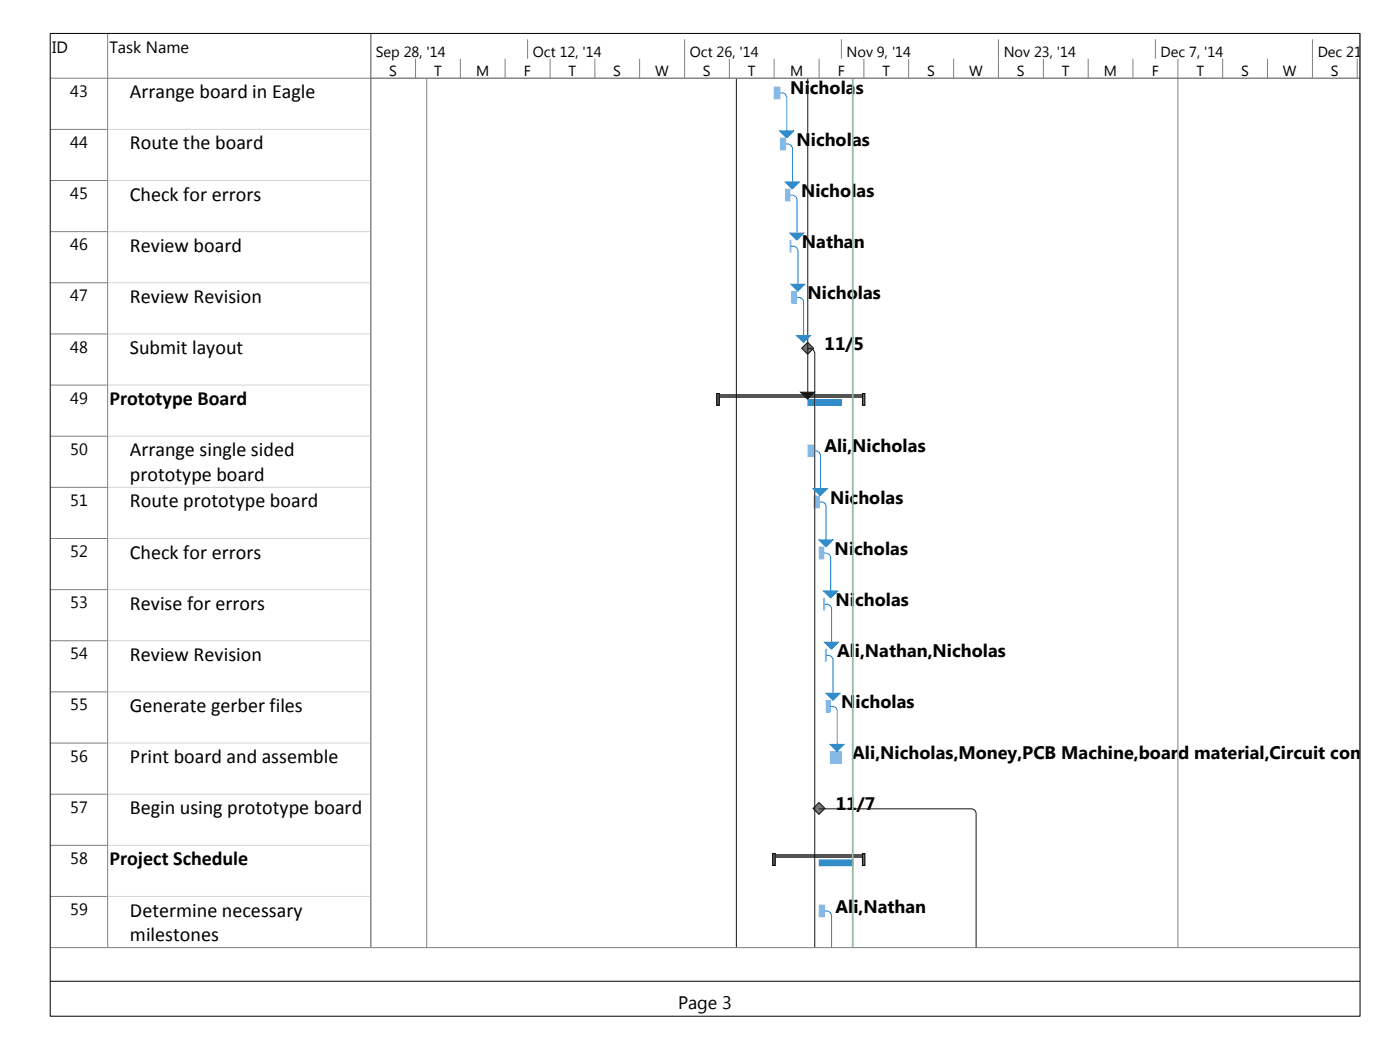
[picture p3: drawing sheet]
<svg xmlns="http://www.w3.org/2000/svg" width="271mm" height="203mm" viewBox="0 0 271 203" stroke-linecap="round" stroke-linejoin="round" font-family="sans-serif">
<g fill="none" stroke="#808080" stroke-width=".19">
<path d="M9.8 15.2h62.1M20.9 6.5v177.1M71.9 6.5v177.1h-62.1M9.8 25.1h11.1M9.8 35h11.1M9.8 44.9h11.1M9.8 54.8h11.1M9.8 64.7h11.1M9.8 74.6h11.1M9.8 84.5h11.1M9.8 94.4h11.1M9.8 104.3h11.1"/>
<path d="M9.8 114.2h11.1M9.8 124.1h11.1M9.8 134.1h11.1M9.8 144h11.1M9.8 153.9h11.1M9.8 163.8h11.1M9.8 173.7h11.1"/>
</g>
<g fill="none" stroke="#d4d4d4" stroke-width=".19">
<path d="M21 25.1h50.9M21 35h50.9M21 44.9h50.9M21 54.8h50.9M21 64.7h50.9M21 74.6h50.9M21 84.5h50.9M21 94.4h50.9M21 104.3h50.9M21 114.2h50.9M21 124.1h50.9M21 134.1h50.9"/>
<path d="M21 144h50.9M21 153.9h50.9M21 163.8h50.9M21 173.7h50.9"/>
</g>
<path d="M102.3 15.2v168.4M132.7 15.2v168.4M163.1 15.2v168.4M193.6 15.2v168.4M224 15.2v168.4M254.5 15.2v168.4" fill="none" stroke="#fff" stroke-width=".19"/>
<path d="M150.1 16.8h1.1v2.3h-1.1z" fill-rule="evenodd" fill="#8abbed"/>
<path d="M150.1 16.8h1.1v2.3h-1.1z" fill="none" stroke="#8abbed" stroke-width=".19"/>
<path d="M151.3 26.8h1v2.2h-1z" fill-rule="evenodd" fill="#8abbed"/>
<path d="M151.3 26.8h1v2.2h-1z" fill="none" stroke="#8abbed" stroke-width=".19"/>
<path d="M152.3 36.7h.9v2.2h-.9z" fill-rule="evenodd" fill="#8abbed"/>
<path d="M152.3 36.7h.9v2.2h-.9zM153.2 46.6h.2v2.3h-.2zM153.3 46.6v2.3" fill="none" stroke="#8abbed" stroke-width=".19"/>
<path d="M153.5 56.5h1v2.3h-1z" fill-rule="evenodd" fill="#8abbed"/>
<path d="M153.5 56.5h1v2.3h-1z" fill="none" stroke="#8abbed" stroke-width=".19"/>
<path d="M155.4 67.5l1.2-1.2 1.1 1.2-1.1 1.1z" fill-rule="evenodd" fill="#fff"/>
<path d="M155.4 67.5l1.2-1.2 1.1 1.2-1.1 1.1z" fill="none" stroke="#b2b2b2" stroke-width=".19"/>
<path d="M155.4 67.5l1.2-1.2 1.1 1.2-1.1 1.1z" fill-rule="evenodd" fill="#fff"/>
<path d="M155.4 67.5l1.2-1.2 1.1 1.2-1.1 1.1z" fill="none" stroke="#161616" stroke-width=".19"/>
<path d="M156.6 77.4h6.6v1.2h-6.6z" fill-rule="evenodd" fill="#2ba3ad"/>
<path d="M156.6 77.4h6.6v1.2h-6.6z" fill="none" stroke="#2ba3ad" stroke-width=".19"/>
<path d="M139.3 76.3h28.2v.7h-28.2z" fill-rule="evenodd" fill="#545454"/>
<path d="M139 76.2h.4v2.3h-.4z" fill-rule="evenodd" fill="#fff"/>
<path d="M139 76.2h.4v2.3h-.4z" fill="none" stroke="#b2b2b2" stroke-width=".19"/>
<path d="M139 76.2h.4v2.3h-.4z" fill-rule="evenodd" fill="#fff"/>
<path d="M139 76.2h.4v2.3h-.4z" fill="none" stroke="#070707" stroke-width=".19"/>
<path d="M167.2 76.2h.5v2.3h-.5z" fill-rule="evenodd" fill="#fff"/>
<path d="M167.2 76.2h.5v2.3h-.5z" fill="none" stroke="#b2b2b2" stroke-width=".19"/>
<path d="M167.2 76.2h.5v2.3h-.5z" fill-rule="evenodd" fill="#fff"/>
<path d="M167.2 76.2h.5v2.3h-.5z" fill="none" stroke="#070707" stroke-width=".19"/>
<path d="M156.6 86.2h1.1v2.3h-1.1z" fill-rule="evenodd" fill="#8abbed"/>
<path d="M156.6 86.2h1.1v2.3h-1.1z" fill="none" stroke="#8abbed" stroke-width=".19"/>
<path d="M157.8 96.1h1v2.3h-1z" fill-rule="evenodd" fill="#8abbed"/>
<path d="M157.8 96.1h1v2.3h-1z" fill="none" stroke="#8abbed" stroke-width=".19"/>
<path d="M158.8 106h.9v2.3h-.9z" fill-rule="evenodd" fill="#8abbed"/>
<path d="M158.8 106h.9v2.3h-.9zM159.7 115.9h.2v2.3h-.2zM159.8 115.9v2.3M160 125.8h.2v2.3h-.2zM160.1 125.8v2.3" fill="none" stroke="#8abbed" stroke-width=".19"/>
<path d="M160.2 135.7h.8v2.3h-.8z" fill-rule="evenodd" fill="#8abbed"/>
<path d="M160.2 135.7h.8v2.3h-.8z" fill="none" stroke="#8abbed" stroke-width=".19"/>
<path d="M161 145.6h2.2v2.3h-2.2z" fill-rule="evenodd" fill="#8abbed"/>
<path d="M161 145.6h2.2v2.3h-2.2z" fill="none" stroke="#8abbed" stroke-width=".19"/>
<path d="M158.8 155.5l1.1 1.1-1.1 1.2-1.2-1.2z" fill-rule="evenodd" fill="#fff"/>
<path d="M158.8 155.5l1.1 1.1-1.1 1.2-1.2-1.2z" fill="none" stroke="#b2b2b2" stroke-width=".19"/>
<path d="M158.8 155.5l1.1 1.1-1.1 1.2-1.2-1.2z" fill-rule="evenodd" fill="#fff"/>
<path d="M158.8 155.5l1.1 1.1-1.1 1.2-1.2-1.2z" fill="none" stroke="#161616" stroke-width=".19"/>
<path d="M158.8 166.6h6.6v1.1h-6.6z" fill-rule="evenodd" fill="#2ba3ad"/>
<path d="M158.8 166.6h6.6v1.1h-6.6z" fill="none" stroke="#2ba3ad" stroke-width=".19"/>
<path d="M150.1 165.4h17.4v.8h-17.4z" fill-rule="evenodd" fill="#545454"/>
<path d="M149.8 165.4h.5v2.3h-.5z" fill-rule="evenodd" fill="#fff"/>
<path d="M149.8 165.4h.5v2.3h-.5z" fill="none" stroke="#b2b2b2" stroke-width=".19"/>
<path d="M149.8 165.4h.5v2.3h-.5z" fill-rule="evenodd" fill="#fff"/>
<path d="M149.8 165.4h.5v2.3h-.5z" fill="none" stroke="#070707" stroke-width=".19"/>
<path d="M167.2 165.4h.5v2.3h-.5z" fill-rule="evenodd" fill="#fff"/>
<path d="M167.2 165.4h.5v2.3h-.5z" fill="none" stroke="#b2b2b2" stroke-width=".19"/>
<path d="M167.2 165.4h.5v2.3h-.5z" fill-rule="evenodd" fill="#fff"/>
<path d="M167.2 165.4h.5v2.3h-.5z" fill="none" stroke="#070707" stroke-width=".19"/>
<path d="M158.8 175.3h1.1v2.3h-1.1z" fill-rule="evenodd" fill="#8abbed"/>
<path d="M158.8 175.3h1.1v2.3h-1.1z" fill="none" stroke="#8abbed" stroke-width=".19"/>
<path d="M156.6 15.1v62.3" fill="none" stroke="#161616" stroke-width=".19"/>
<path d="M155.2 76h2.7l-1.3 1.3z" fill="#161616"/>
<path d="M142.8 15.1v168.5M155.2 76h2.7l-1.3 1.3z" fill="none" stroke="#161616" stroke-width=".19"/>
<path d="M151.2 18h.6l.5 .2 .3 .6v7.9" fill="none" stroke="#267cd3" stroke-width=".19"/>
<path d="M151.2 25.4h2.7l-1.4 1.3z" fill="#267cd3"/>
<path d="M151.2 25.4h2.7l-1.4 1.3zM152.3 27.9h.6l.5 .3 .3 .5v7.9" fill="none" stroke="#267cd3" stroke-width=".19"/>
<path d="M152.3 35.3h2.7l-1.4 1.3z" fill="#267cd3"/>
<path d="M152.3 35.3h2.7l-1.4 1.3zM153.2 37.8h.6l.5 .3 .2 .5v7.9" fill="none" stroke="#267cd3" stroke-width=".19"/>
<path d="M153.2 45.2h2.7l-1.4 1.3z" fill="#267cd3"/>
<path d="M153.2 45.2h2.7l-1.4 1.3zM153.4 47.7h.5l.6 .3 .2 .5v7.9" fill="none" stroke="#267cd3" stroke-width=".19"/>
<path d="M153.3 55.1h2.7l-1.3 1.3z" fill="#267cd3"/>
<path d="M153.3 55.1h2.7l-1.3 1.3zM154.5 57.6h.5l.6 .3 .2 .5v8" fill="none" stroke="#267cd3" stroke-width=".19"/>
<path d="M154.4 65h2.7l-1.3 1.4z" fill="#267cd3"/>
<path d="M154.4 65h2.7l-1.3 1.4zM157.7 87.4h.6l.5 .2 .3 .5v8" fill="none" stroke="#267cd3" stroke-width=".19"/>
<path d="M156.6 67.5h.6l.5 .3 .3 .5v115.3" fill="none" stroke="#161616" stroke-width=".19"/>
<path d="M157.7 94.7h2.7l-1.4 1.4z" fill="#267cd3"/>
<path d="M157.7 94.7h2.7l-1.4 1.4zM158.8 97.3h.6l.5 .2 .3 .5v8" fill="none" stroke="#267cd3" stroke-width=".19"/>
<path d="M158.8 104.6h2.7l-1.4 1.4z" fill="#267cd3"/>
<path d="M158.8 104.6h2.7l-1.4 1.4zM159.7 107.2h.6l.5 .2 .3 .5v8" fill="none" stroke="#267cd3" stroke-width=".19"/>
<path d="M159.7 114.5h2.7l-1.4 1.4z" fill="#267cd3"/>
<path d="M159.7 114.5h2.7l-1.4 1.4zM159.9 117.1h.6l.5 .2 .2 .5v8" fill="none" stroke="#267cd3" stroke-width=".19"/>
<path d="M159.9 124.4h2.7l-1.4 1.4z" fill="#267cd3"/>
<path d="M159.9 124.4h2.7l-1.4 1.4zM160.2 127h.6l.5 .2 .2 .5v8" fill="none" stroke="#267cd3" stroke-width=".19"/>
<path d="M160.1 134.3h2.8l-1.4 1.4z" fill="#267cd3"/>
<path d="M160.1 134.3h2.8l-1.4 1.4zM161 136.9h.6l.5 .2 .2 .6v7.9" fill="none" stroke="#267cd3" stroke-width=".19"/>
<path d="M161 144.2h2.7l-1.4 1.4z" fill="#267cd3"/>
<path d="M161 144.2h2.7l-1.4 1.4zM159.9 176.5h.6l.5 .3 .2 .5v6.3" fill="none" stroke="#267cd3" stroke-width=".19"/>
<path d="M158.8 156.7h29.7l.5 .3 .3 .5v26.1" fill="none" stroke="#161616" stroke-width=".19"/>
<path d="M165.3 15.2v168.4" fill="none" stroke="#8bbf8a" stroke-width=".34"/>
<path d="M82.7 15.2v168.4M228.4 15.2v168.4" fill="none" stroke="#fff" stroke-width=".19"/>
<g fill="none" stroke="#808080" stroke-width=".19">
<path d="M71.9 15.2h191.8M71.9 6.5v177.1h191.8v-177.1M80.6 11.4v3.8M82.7 15.2v168.4M89.3 11.4v3.8M97.9 11.4v3.8M102.3 7.6v3.8M106.7 11.4v3.8M115.3 11.4v3.8M124 11.4v3.8M132.7 7.6v7.6M141.4 11.4v3.8"/>
<path d="M150.1 11.4v3.8M158.8 11.4v3.8M163.1 7.6v3.8M167.5 11.4v3.8M176.2 11.4v3.8M184.9 11.4v3.8M193.6 7.6v7.6M202.3 11.4v3.8M211 11.4v3.8M219.7 11.4v3.8M224 7.6v3.8M228.4 11.4v172.2"/>
<path d="M237.1 11.4v3.8M245.7 11.4v3.8M254.5 7.6v7.6M263.1 11.4v3.8"/>
</g>
<path d="M9.7 6.5h254v190.4h-254zM9.7 190.1h254" fill="none" stroke="#000" stroke-width=".19"/>
<g font-size="3.9">
<text x="25.2" y="19.1">Arrange board in Eagle</text>
<text x="25.2" y="29">Route the board</text>
<text x="25.2" y="38.9">Check for errors</text>
<text x="25.2" y="48.8">Review board</text>
<text x="25.2" y="58.7">Review Revision</text>
<text x="25.2" y="68.6">Submit layout</text>
<text x="21.2" y="78.5">Prototype Board</text>
<text x="25.2" y="88.4">Arrange single sided</text>
<text x="25.2" y="93.2">prototype board</text>
<text x="25.2" y="98.3">Route prototype board</text>
<text x="25.2" y="108.2">Check for errors</text>
<text x="25.2" y="118.1">Revise for errors</text>
<text x="25.2" y="128">Review Revision</text>
<text x="25.2" y="137.9">Generate gerber files</text>
<text x="25.2" y="147.9">Print board and assemble</text>
<text x="25.2" y="157.8">Begin using prototype board</text>
<text x="21.2" y="167.7">Project Schedule</text>
<text x="25.2" y="177.6">Determine necessary</text>
<text x="25.2" y="182.4">milestones</text>
</g>
<g font-size="3.5">
<text x="153.2" y="18.3">Nicholas</text>
<text x="154.4" y="28.2">Nicholas</text>
<text x="155.3" y="38.1">Nicholas</text>
<text x="155.5" y="48">Nathan</text>
<text x="156.6" y="57.9">Nicholas</text>
<text x="159.9" y="67.8">11/5</text>
<text x="159.8" y="87.6">Ali,Nicholas</text>
<text x="160.9" y="97.6">Nicholas</text>
<text x="161.8" y="107.5">Nicholas</text>
<text x="162" y="117.4">Nicholas</text>
<text x="162.3" y="127.3">Ali,Nathan,Nicholas</text>
<text x="163.1" y="137.2">Nicholas</text>
<text x="165.3" y="147.1">Ali,Nicholas,Money,PCB Machine,board material,Circuit compone</text>
<text x="162.1" y="157">11/7</text>
<text x="162" y="176.8">Ali,Nathan</text>
<text x="131.5" y="195.5">Page 3</text>
</g>
<g font-size="3.2">
<text x="10.1" y="10.2">ID</text>
<text x="21.2" y="10.2">Task Name</text>
<text x="13.6" y="18.8">43</text>
<text x="13.6" y="28.7">44</text>
<text x="13.6" y="38.6">45</text>
<text x="13.6" y="48.5">46</text>
<text x="13.6" y="58.4">47</text>
<text x="13.6" y="68.3">48</text>
<text x="13.6" y="78.2">49</text>
<text x="13.6" y="88.1">50</text>
<text x="13.6" y="98">51</text>
<text x="13.6" y="107.9">52</text>
<text x="13.6" y="117.8">53</text>
<text x="13.6" y="127.7">54</text>
<text x="13.6" y="137.7">55</text>
<text x="13.6" y="147.6">56</text>
<text x="13.6" y="157.5">57</text>
<text x="13.6" y="167.4">58</text>
<text x="13.6" y="177.3">59</text>
</g>
<g font-size="2.8">
<text x="72.9" y="11">Sep 28, '14</text>
<text x="103.3" y="11">Oct 12, '14</text>
<text x="133.7" y="11">Oct 26, '14</text>
<text x="164.2" y="11">Nov 9, '14</text>
<text x="194.6" y="11">Nov 23, '14</text>
<text x="225" y="11">Dec 7, '14</text>
<text x="255.5" y="11">Dec 21, '14</text>
<text x="75.4" y="14.8">S</text>
<text x="84.2" y="14.8">T</text>
<text x="92.3" y="14.8">M</text>
<text x="101.6" y="14.8">F</text>
<text x="110.3" y="14.8">T</text>
<text x="118.9" y="14.8">S</text>
<text x="127" y="14.8">W</text>
<text x="136.3" y="14.8">S</text>
<text x="145" y="14.8">T</text>
<text x="153.2" y="14.8">M</text>
<text x="162.5" y="14.8">F</text>
<text x="171.1" y="14.8">T</text>
<text x="179.8" y="14.8">S</text>
<text x="187.9" y="14.8">W</text>
<text x="197.2" y="14.8">S</text>
<text x="205.9" y="14.8">T</text>
<text x="214" y="14.8">M</text>
<text x="223.3" y="14.8">F</text>
<text x="232" y="14.8">T</text>
<text x="240.6" y="14.8">S</text>
<text x="248.8" y="14.8">W</text>
<text x="258" y="14.8">S</text>
</g>
</svg>
